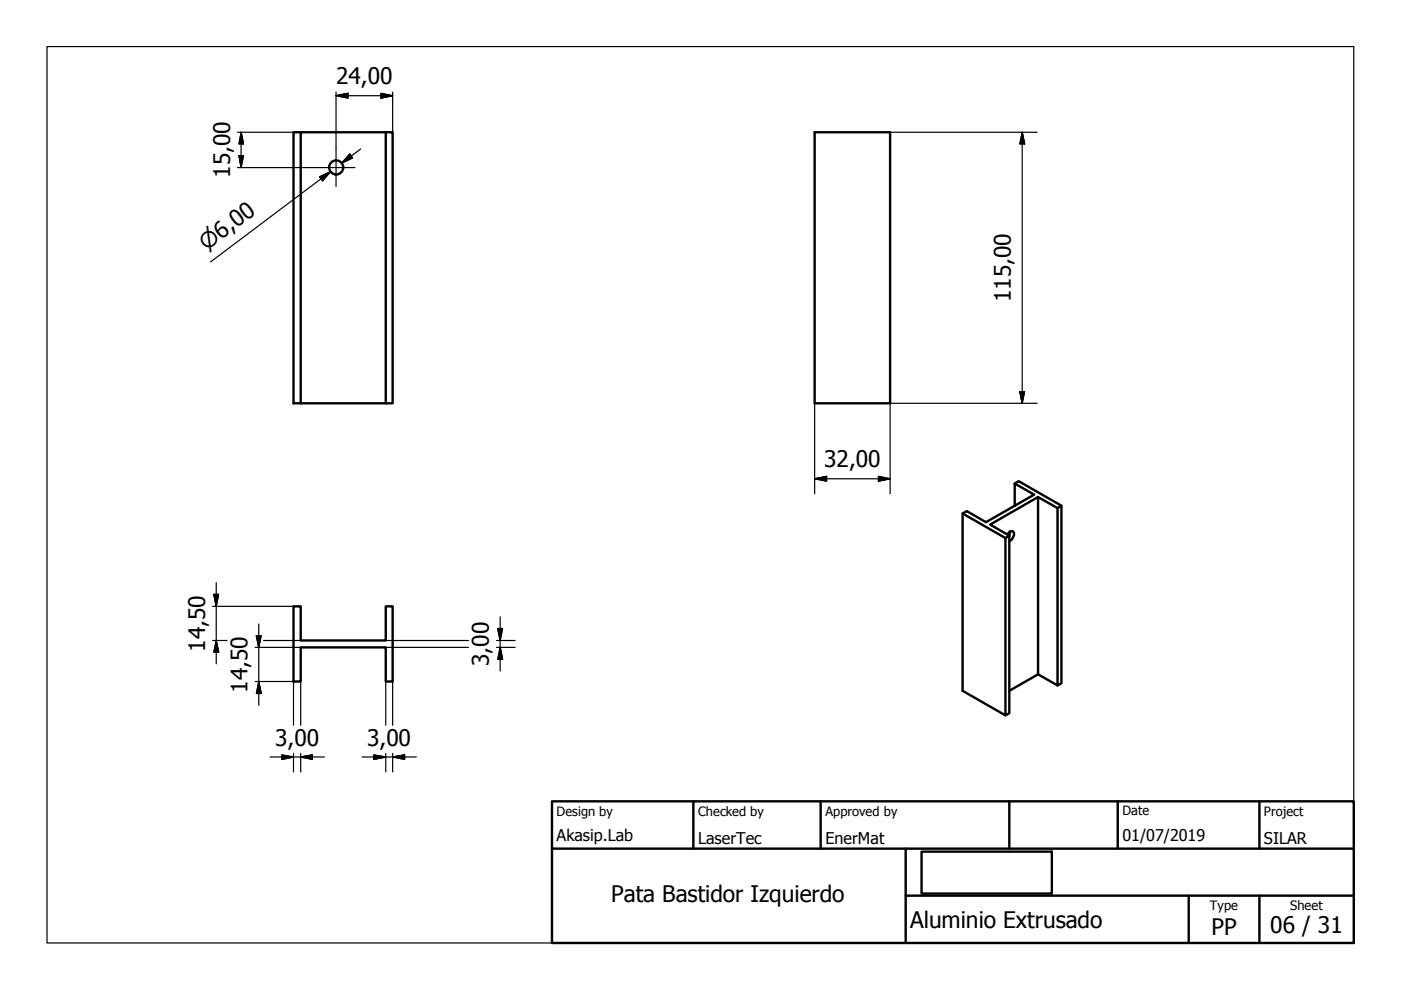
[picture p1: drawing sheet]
<svg xmlns="http://www.w3.org/2000/svg" width="297mm" height="210mm" viewBox="0 0 297 210" stroke-linecap="round" stroke-linejoin="round" font-family="sans-serif">
<!-- layer: Visible (ISO) -->
<g fill="none" stroke="#000" stroke-width=".51">
<path d="M63.8 28h-1.6v57.5h1.6v-57.5h18M81.8 28h1.4v57.5h-1.4zM172.7 28h16v57.5h-16zM63.8 85.5h18M204.1 108.9l9.1 5.2M213.6 113.3a1.03 1.03 0 0 1 1.2-.6 1.48 1.48 0 0 1-.8 2M214.1 112.7l-.2 .8M215.1 107.2v-4.7l4.2 2.4-10.3 5.8-4-2.3-.9 .5v37.6l9.1 5.2v-37.6l.8-.5M215.1 102.5l.9-.5 9 5.2v37.7l-.8 .4M220.1 105.4l-10.2 5.8 4.1 2.4v37.6l-.8 .5M224.2 107.7l-4.1-2.3v37.6l-6.1 3.5M225 107.2l-.8 .5v37.6l-4.1-2.3"/>
<path d="M62.2 128.6h1.6v7.2h18v-7.2h1.4v15.9h-1.4v-7.2h-18v7.2h-1.6z"/>
<circle cx="71.3" cy="35.5" r="1.49"/>
</g>
<!-- layer: Sketch Geometry (ISO) -->
<path d="M10 9.9h277v190h-277z" fill="none" stroke="#000" stroke-width=".25"/>
<!-- layer: Title (ISO) -->
<path d="M117 169.9h170v30h-170zM117 179.9h170M147 169.9v10M174 169.9v10M192 179.9v20M214 169.9v10M237 169.9v10M267 169.9v10M192 189.9h95M195.4 180.6h27.6v8.9h-27.6zM252 189.9v10M267 189.9v10" fill="none" stroke="#000" stroke-width=".51"/>
<!-- layer: Center Mark (ISO) -->
<path d="M67.2 35.5h8M71.2 31.5v8" fill="none" stroke="#000" stroke-width=".25"/>
<!-- layer: Dimension (ISO) -->
<g fill="none" stroke="#000" stroke-width=".25">
<path d="M71.2 19.5v12M80.8 19.8l2.4 .5-2.4 .5zM83.2 19.5v8.5M50.4 28h13.4M50.4 35.5h16.8M50.7 33h.9l-.5 2.5zM51.1 28l.5 2.5h-.9zM51.1 28v7.5M67.8 37.5l2.2-1.1-1.6 1.9zM68.1 37.9l1.9-1.5-25.4 19.1M71.2 20.3l2.6-.5v1zM71.2 20.3h12"/>
<path d="M74.2 32.7l.5 .8-2.2 1.1zM76.5 31.6l-4 3M188.7 28h31.2M216.7 28l.5 2.5h-1zM216.7 28v57.5M172.7 85.5v19.2M216.2 83h1l-.5 2.5zM219.9 85.5h-31.2v19.2M172.7 101.5l2.6-.5v1zM172.7 101.5h16M186.2 101l2.5 .5-2.5 .5zM45.1 135.8h3"/>
<path d="M45.1 128.6h17.1M45.3 126h1.1l-.6 2.6zM45.8 135.8l.6 2.5h-1.1zM45.8 123.5v17.3M54.1 137.3h9.7M54.4 134.8h1l-.5 2.5zM54.9 132.3v17.2M55.9 135.8h7.9M81.8 137.3h17.5M81.8 135.8h17.5M105.3 137.3h3.9M105.3 135.8h3.9"/>
<path d="M105.5 133.3h1.1l-.6 2.5zM106 137.3l.6 2.5h-1.1zM106 130.8v11.5M54.1 144.5h8.1v9.3M54.9 144.5l.5 2.5h-1zM62.2 159.7v4M63.8 144.5v9.3M63.8 159.7v4M81.8 144.5v9.3M81.8 159.7v4M83.2 144.5v9.3M83.2 159.7v4"/>
<path d="M57.3 160.5h11.5M59.8 160.1l2.4 .4-2.4 .5zM63.8 160.5l2.4-.4v.9zM76.8 160.5h11.5M79.2 160.1l2.6 .4-2.6 .5zM83.2 160.5l2.6-.4v.9z"/>
</g>
<g fill="#000" stroke="#000" stroke-width=".25">
<path d="M71.2 20.3l2.6-.5zM71.2 20.3l2.6-.5v1zM50.7 33l.4 2.5zM50.7 33h.9l-.5 2.5zM51.1 28l.5 2.5zM51.1 28l.5 2.5h-.9zM70 36.4l-1.6 1.9zM67.8 37.5l2.2-1.1-1.6 1.9zM74.2 32.7l-1.7 1.9zM74.2 32.7l.5 .8-2.2 1.1zM80.8 20.8l2.4-.5zM80.8 19.8l2.4 .5-2.4 .5z"/>
<path d="M216.7 28l.5 2.5zM216.7 28l.5 2.5h-1zM216.2 83l.5 2.5zM216.2 83h1l-.5 2.5zM172.7 101.5l2.6-.5zM172.7 101.5l2.6-.5v1zM186.2 102l2.5-.5zM186.2 101l2.5 .5-2.5 .5zM45.3 126l.5 2.6zM45.3 126h1.1l-.6 2.6zM45.8 135.8l.6 2.5zM45.8 135.8l.6 2.5h-1.1z"/>
<path d="M54.4 134.8l.5 2.5zM54.4 134.8h1l-.5 2.5zM105.5 133.3l.5 2.5zM105.5 133.3h1.1l-.6 2.5zM106 137.3l.6 2.5zM106 137.3l.6 2.5h-1.1zM54.9 144.5l.5 2.5zM54.9 144.5l.5 2.5h-1zM59.8 161l2.4-.5zM59.8 160.1l2.4 .4-2.4 .5zM63.8 160.5l2.4-.4zM63.8 160.5l2.4-.4v.9z"/>
<path d="M79.2 161l2.6-.5zM79.2 160.1l2.6 .4-2.6 .5zM83.2 160.5l2.6-.4zM83.2 160.5l2.6-.4v.9z"/>
</g>
<g font-size="4.8">
<text x="71.2" y="17.9">24,00</text>
<text x="48.8" y="37.8" transform="rotate(-90 48.8 37.8)">15,00</text>
<text x="214.3" y="64" transform="rotate(-90 214.3 64)">115,00</text>
<text x="174.8" y="99.1">32,00</text>
<text x="43.5" y="138.1" transform="rotate(-90 43.5 138.1)">14,50</text>
<text x="103.6" y="141.2" transform="rotate(-90 103.6 141.2)">3,00</text>
<text x="52.5" y="146.9" transform="rotate(-90 52.5 146.9)">14,50</text>
<text x="58.4" y="158.2">3,00</text>
<text x="77.9" y="158.2">3,00</text>
<text x="129.6" y="191.3">Pata Bastidor Izquierdo</text>
<text x="193" y="196.7">Aluminio Extrusado</text>
<text x="269.3" y="197.8">06 / 31</text>
<text x="256.9" y="198.2">PP</text>
</g>
<text font-size="4.6" x="43.8" y="53.2" transform="rotate(-37 43.8 53.2)">⌀6,00</text>
<g font-size="3.4">
<text x="118" y="178.2">Akasip.Lab</text>
<text x="148" y="178.9">LaserTec</text>
<text x="175" y="178.9">EnerMat</text>
<text x="238" y="178.3">01/07/2019</text>
<text x="268" y="178.9">SILAR</text>
</g>
<g font-size="2.7">
<text x="118" y="173">Design by</text>
<text x="148" y="173">Checked by</text>
<text x="175" y="173">Approved by</text>
<text x="238" y="172.9">Date</text>
<text x="268" y="172.9">Project</text>
<text x="256.5" y="192.9">Type</text>
<text x="273.6" y="193">Sheet</text>
</g>
</svg>
